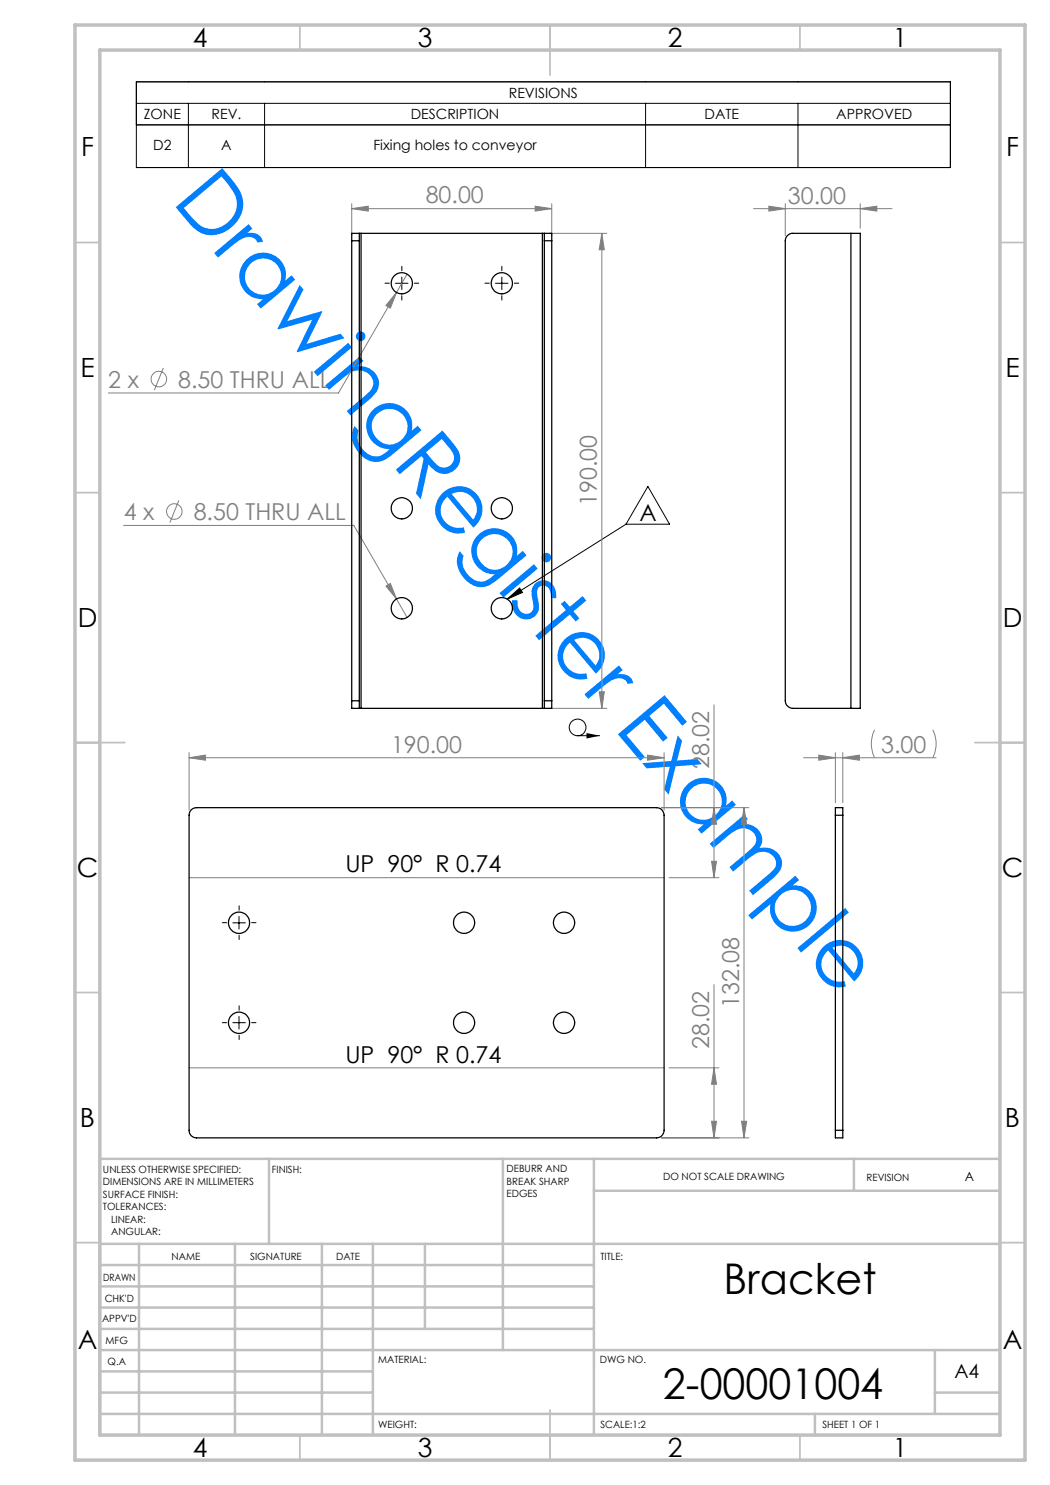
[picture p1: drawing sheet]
<svg xmlns="http://www.w3.org/2000/svg" width="210mm" height="297mm" viewBox="0 0 210 297" stroke-linecap="round" stroke-linejoin="round" font-family="sans-serif">
<g fill="none" stroke="#808080" stroke-width=".2">
<path d="M70.3 41.7l3.4-.5v1zM70.3 40.7v6.5M70.3 41.7h40M79.3 58.5l-1.2 3.1-.9-.5zM81.4 54.8l-13.7 23.8h-46M107 41.2l3.3 .5-3.3 .5zM109.9 46.7h11.5M110.3 40.7v6.5M120.4 46.7v95M120.4 46.7l.5 3.2h-1.1zM150.7 41.7h27.7M153.8 41.2l3.3 .5-3.3 .5z"/>
<path d="M157.1 40.7v6.5M172 41.7l3.4-.5v1zM172 40.7v4.9M32.7 73.6l-1.8 4.4M24.7 105.1h46.1l8.5 14.7M35.8 100.1l-1.8 4.4M77.2 117.2l.9-.5 1.2 3.1zM79.3 119.8l2.1 3.7M119.8 138.4h1.1l-.5 3.3zM37.8 151.5l3.3-.5v1zM37.8 150.5v11.5M37.8 151.5h95"/>
<path d="M109.9 141.7h11.5M129.5 151l3.3 .5-3.3 .5zM132.8 150.5v11.5M142.8 141v34.5M160.7 151.5h26.5M163.8 151l3.3 .5-3.3 .5zM167.1 150.5v10M168.6 151.5l3.3-.5v1zM168.6 150.5v10M174.9 146a6.4 6.4 0 0 0 0 5.5M186.5 146a6.1 6.1 0 0 1 0 5.5M37.8 175.5h95"/>
<path d="M132.3 161.5h17.5M133.8 175.5h10M142.3 172.3h1l-.5 3.2zM142.8 161.5l.5 3.3h-1zM148.8 161.5l.5 3.3h-1zM148.8 161.5v66.1M142.8 196.9v30.7M37.8 213.6h95M133.8 213.6h10M142.8 213.6l.5 3.2h-1zM132.3 227.6h17.5M142.3 224.3h1l-.5 3.3z"/>
<path d="M148.3 224.3h1l-.5 3.3z"/>
<circle cx="31.8" cy="75.8" r="1.56"/>
<circle cx="34.9" cy="102.3" r="1.55"/>
</g>
<g fill="none" stroke="#000" stroke-width=".2">
<path d="M27.3 16.4h162.8v17.1h-162.8zM27.3 25h162.8M27.3 20.7h162.8M37.7 20.7v12.8M52.9 20.7v12.8M129.1 20.7v12.8M159.6 20.7v12.8M79.1 56.7h2.5M80.4 55.4v2.5M99.1 56.7h2.5M100.4 55.4v2.5M129.6 97.3l4.3 7.5h-8.7z"/>
<path d="M101.4 119.8l2.5-2.2 .6 .9zM125.2 104.8l-23.8 15M115.5 147.1h4.5M46.6 184.6h2.5M47.8 183.3v2.5M46.6 204.5h2.5M47.8 203.3v2.5"/>
<circle cx="115.5" cy="145.5" r="1.67"/>
</g>
<path d="M101.4 119.8l2.5-2.2 .6 .9zM117.3 146.6l2.7 .5-2.7 .6z" fill="#000"/>
<g fill="none" stroke="#000" stroke-width=".2" stroke-dasharray="15.2 1.3 1.3 1.3">
<path d="M77.9 56.6h-.9M80.4 54.1v-.8M80.4 59.1v.9M82.9 56.6h.8M97.9 56.6h-.9M100.4 54.1v-.8M100.4 59.1v.9M102.9 56.6h.8M45.3 184.5h-.9M47.8 182v-.8M47.8 187v.9M50.3 184.5h.9"/>
<path d="M45.3 204.5h-.9M47.8 202v-.8M47.8 207v.9M50.3 204.5h.9"/>
</g>
<g fill="none" stroke="#c0c0c0" stroke-width=".35">
<path d="M60 5v5M110 5v10M160 5v5M15 48.5h5M200 48.5h5M15 98.5h5M200 98.5h5M15 148.5h10M195 148.5h10M15 198.5h5M200 198.5h5M15 248.5h5"/>
<path d="M200 248.5h5M60 287v5M110 282v10M160 287v5"/>
</g>
<g fill="none" stroke="#c0c0c0" stroke-width=".5">
<path d="M53.8 231.8v17M100.6 231.8v38.2M118.8 231.8v55.2M118.8 238.2h81.2M170.8 231.8v6.4M200 231.8h-180v55.2M20 248.8h180M20 257.3h98.8M20 253h98.8M27.8 248.8v38.2M47 248.8v38.2M64.4 248.8v38.2"/>
<path d="M74.6 248.8v38.2M85 248.8v17M20 265.8h98.8M20 261.5h98.8M20 278.5h54.6M20 274.3h54.6M20 270h180M187 278.5h13M187 270v12.8M20 282.8h180M163 282.8v4.2"/>
</g>
<path d="M15 5h190v287h-190zM20 10h180v277h-180z" fill="none" stroke="#c0c0c0" stroke-width=".7"/>
<g fill="#808080">
<path d="M70.3 41.7l3.4-.5v1zM107 41.2l3.3 .5-3.3 .5zM79.3 58.5l-2.1 2.6 .9 .5zM77.2 117.2l2.1 2.6-1.2-3.1zM37.8 151.5l3.3-.5v1zM129.5 151l3.3 .5-3.3 .5z"/>
<path d="M153.8 41.2l3.3 .5-3.3 .5zM172 41.7l3.4-.5v1z"/>
<path d="M120.4 46.7l.5 3.2h-1.1zM119.8 138.4h1.1l-.5 3.3z"/>
<path d="M142.8 161.5l.5 3.3h-1zM142.3 172.3h1l-.5 3.2zM142.8 213.6l.5 3.2h-1zM142.3 224.3h1l-.5 3.3zM148.8 161.5l.5 3.3h-1zM148.3 224.3h1l-.5 3.3z"/>
<path d="M163.8 151l3.3 .5-3.3 .5zM168.6 151.5l3.3-.5v1z"/>
</g>
<g fill="none" stroke="#000" stroke-width=".25">
<path d="M70.3 48.2v92M70.3 48.2h1.6M71.9 46.7h-1.6v1.5M71.9 46.7v1.5M71.9 46.7h.3M71.9 48.2v92M72.2 46.7h36.3M72.2 46.7v95M108.5 46.7h.4M108.5 46.7v95M108.9 46.7v1.5M108.9 46.7h1.4v1.5"/>
<path d="M108.9 48.2h1.4M108.9 48.2v92M110.3 48.2v92M170.2 46.7h-11.6a1.51 1.51 0 0 0-1.5 1.5v92a1.57 1.57 0 0 0 1.5 1.5h11.6M170.2 46.7h1.8v95h-1.8M170.2 46.7v95M70.3 140.2v1.5h1.6M70.3 140.2h1.6M71.9 140.2v1.5M71.9 141.7h.3M72.2 141.7h36.3M108.5 141.7h.4"/>
<path d="M108.9 140.2v1.5M108.9 140.2h1.4M110.3 140.2v1.5h-1.4M38.2 162l.5-.4 .6-.1h92a1.51 1.51 0 0 1 1.5 1.6v63a1.51 1.51 0 0 1-1.5 1.5h-92a1.45 1.45 0 0 1-1.5-1.5v-63l.1-.6zM167.1 163.1v-1.6h1.5v1.6M167.1 163.1h1.5M167.1 163.1v63M168.6 163.1v63M167.1 226.1v1.5h1.5v-1.5M167.1 226.1h1.5"/>
<circle cx="80.4" cy="56.6" r="2.12"/>
<circle cx="100.4" cy="56.6" r="2.12"/>
<circle cx="80.4" cy="101.7" r="2.13"/>
<circle cx="100.4" cy="101.7" r="2.13"/>
<circle cx="80.4" cy="121.7" r="2.13"/>
<circle cx="100.4" cy="121.7" r="2.13"/>
<circle cx="47.8" cy="184.6" r="2.12"/>
<circle cx="92.8" cy="184.6" r="2.13"/>
<circle cx="112.8" cy="184.6" r="2.13"/>
<circle cx="47.8" cy="204.6" r="2.12"/>
<circle cx="92.8" cy="204.6" r="2.13"/>
<circle cx="112.8" cy="204.6" r="2.13"/>
</g>
<text font-size="16.9" fill="#0080ff" x="34.2" y="40.3" transform="rotate(50 34.2 40.3)">DrawingRegister Example</text>
<g font-size="8.5">
<text x="144.7" y="258.8">Bracket</text>
<text x="132.6" y="279.7">2-00001004</text>
</g>
<g font-size="5.3">
<text x="38.5" y="9.5">4</text>
<text x="83.5" y="9.5">3</text>
<text x="133.6" y="9.5">2</text>
<text x="178.6" y="9.5">1</text>
<text x="16.2" y="31.2">F</text>
<text x="201.2" y="31.2">F</text>
<text x="16.1" y="75.5">E</text>
<text x="201.1" y="75.5">E</text>
<text x="15.5" y="125.5">D</text>
<text x="200.5" y="125.5">D</text>
<text x="15.4" y="175.5">C</text>
<text x="200.4" y="175.5">C</text>
<text x="16" y="225.5">B</text>
<text x="201" y="225.5">B</text>
<text x="15.5" y="269.8">A</text>
<text x="200.5" y="269.8">A</text>
<text x="38.5" y="291.5">4</text>
<text x="83.5" y="291.5">3</text>
<text x="133.6" y="291.5">2</text>
<text x="178.6" y="291.5">1</text>
</g>
<g font-size="4.7" fill="#808080">
<text x="85.1" y="40.7">80.00</text>
<text x="157.6" y="40.7">30.00</text>
<text x="21.7" y="77.5">2 x</text>
<text x="35.6" y="77.5">8.50 THRU ALL</text>
<text x="119.4" y="101.3" transform="rotate(-90 119.4 101.3)">190.00</text>
<text x="24.8" y="104">4 x</text>
<text x="38.7" y="104">8.50 THRU ALL</text>
<text x="78.2" y="150.5">190.00</text>
<text x="141.8" y="153.9" transform="rotate(-90 141.8 153.9)">28.02</text>
<text x="176.2" y="150.5">3.00</text>
<text x="147.8" y="201.6" transform="rotate(-90 147.8 201.6)">132.08</text>
<text x="141.8" y="209.8" transform="rotate(-90 141.8 209.8)">28.02</text>
</g>
<g font-size="4.7">
<text x="127.9" y="104.2">A</text>
<text x="69.1" y="174.5">UP 90° R 0.74</text>
<text x="69.1" y="212.5">UP 90° R 0.74</text>
</g>
<text font-size="3.9" x="190.9" y="275.5">A4</text>
<g font-size="2.8">
<text x="28.8" y="23.9">ZONE</text>
<text x="42.3" y="23.9">REV.</text>
<text x="82.2" y="23.9">DESCRIPTION</text>
<text x="101.8" y="19.5">REVISIONS</text>
<text x="140.9" y="23.9">DATE</text>
<text x="167.3" y="23.9">APPROVED</text>
<text x="30.6" y="30">D2</text>
<text x="44.3" y="30">A</text>
<text x="74.7" y="30">Fixing holes to conveyor</text>
</g>
<text font-size="2.5" x="192.9" y="236.1">A</text>
<g font-size="2">
<text x="20.6" y="234.6">UNLESS OTHERWISE SPECIFIED:</text>
<text x="20.6" y="237.1">DIMENSIONS ARE IN MILLIMETERS</text>
<text x="20.6" y="239.6">SURFACE FINISH:</text>
<text x="54.4" y="234.6">FINISH:</text>
<text x="101.3" y="234.5">DEBURR AND</text>
<text x="101.3" y="237">BREAK SHARP</text>
<text x="101.3" y="239.5">EDGES</text>
<text x="132.6" y="236">DO NOT SCALE DRAWING</text>
<text x="173.3" y="236.2">REVISION</text>
<text x="20.6" y="242.1">TOLERANCES:</text>
<text x="22.2" y="244.6">LINEAR:</text>
<text x="22.2" y="247.1">ANGULAR:</text>
<text x="34.3" y="252">NAME</text>
<text x="50" y="251.9">SIGNATURE</text>
<text x="67.2" y="251.9">DATE</text>
<text x="120.1" y="251.9">TITLE:</text>
<text x="20.6" y="256.1">DRAWN</text>
<text x="20.9" y="260.3">CHK'D</text>
<text x="20.4" y="264.4">APPV'D</text>
<text x="21.1" y="268.8">MFG</text>
<text x="21.5" y="273">Q.A</text>
<text x="75.6" y="272.5">MATERIAL:</text>
<text x="120" y="272.5">DWG NO.</text>
<text x="75.6" y="285.5">WEIGHT:</text>
<text x="120.1" y="285.6">SCALE:1:2</text>
<text x="164.5" y="285.6">SHEET 1 OF 1</text>
</g>
</svg>
